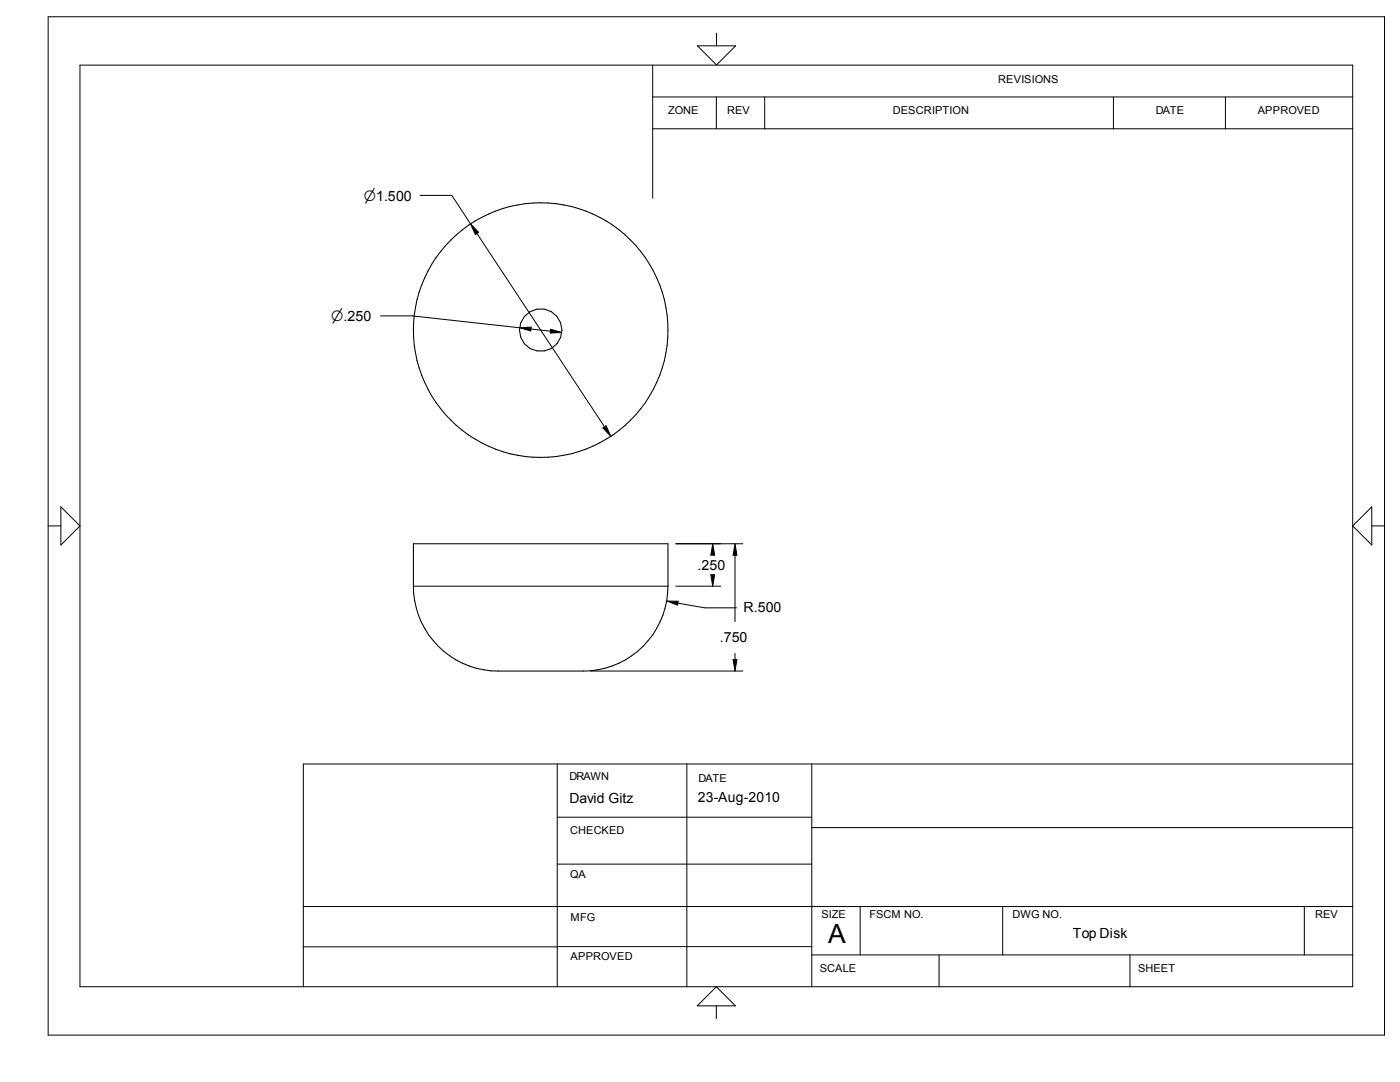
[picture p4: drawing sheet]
<svg xmlns="http://www.w3.org/2000/svg" width="279mm" height="216mm" viewBox="0 0 279 216" stroke-linecap="round" stroke-linejoin="round" font-family="sans-serif">
<g fill="none" stroke="#000" stroke-width=".21">
<path d="M82.5 108.5h50.8v8.5a16.9 16.9 0 0 1-16.9 16.9h-17a16.9 16.9 0 0 1-16.9-16.9z"/>
<circle cx="107.9" cy="65.9" r="4.2"/>
<circle cx="107.9" cy="65.9" r="25.4"/>
</g>
<g fill="none" stroke="#000" stroke-width=".2">
<path d="M9.6 3.3h266.7v203.2h-266.7zM16 13h254v183.9h-254zM130.3 19.3h139.7M130.3 13v26.6M139.2 9.1h7.6l-3.8 3.9zM143 19.3v6.4M143 6.6v2.5M152.6 19.3v6.4M222.2 19.3v6.4M244.6 19.3v6.4M83.8 39h6.4l3.7 5.7M130.3 25.7h139.7"/>
<path d="M93.9 44.7l1.6 1.7-.6 .4zM95.2 46.6l25.4 38.6M75.9 63h6.4l21.4 2.4M103.7 65.4l2.3-.1-.1 .7zM106 65.7l3.9 .4M109.9 65.7l2.2 .6-2.3 .2zM120.3 85.4l.6-.4 1 2.1zM9.6 104.9h2.5M12.1 101.1l3.9 3.8-3.9 3.9zM82.5 117h50.8M133.1 119.9l2.2 .1-.1 .7zM134.9 117h8.9"/>
<path d="M134.9 108.5h13.4M141.9 114.7h.7l-.4 2.3zM142.2 108.5l.4 2.3h-.7zM146.7 108.5l.4 2.3h-.8zM146.7 110.8v13.2M273.8 101.1v7.7l-3.8-3.9zM273.8 104.9h2.5M117.9 133.9h30.4M135.3 120.4l5.3 .9h6.4M146.3 131.6h.8l-.4 2.3zM146.7 130.4v1.2M111.2 152.4v44.5"/>
<path d="M137.1 152.4v44.5M162 152.4v44.5M270 152.4h-209.5v44.5M111.2 172.4h50.8M111.2 163.1h50.8M162 165.1h108M60.5 188.9h50.7M60.5 180.9h209.5M111.2 188.9h50.8M143 196.9l3.8 3.8h-7.7zM162 190.5h108M171.7 180.9v9.6"/>
<path d="M187.4 190.5v6.4M200.1 180.9v9.6M225.5 190.5v6.4M260.3 180.9v9.6M143 200.7v2.5"/>
</g>
<path d="M93.9 44.7h1.6v2.1h-1.6zM103.7 65.3h2.3v.7h-2.3zM109.9 65.7h2.2v.8h-2.2zM120.3 85h1.6v2h-1.6zM133.2 120h2.1v.7h-2.1zM141.9 114.7h.7v2.3h-.7zM141.9 108.5h.7v2.3h-.7zM146.3 108.5h.8v2.3h-.8zM146.3 131.6h.8v2.3h-.8z" fill="#000"/>
<text font-size="5.3" x="165.3" y="188.3">A</text>
<g font-size="2.8">
<text x="72.6" y="40">n1.500</text>
<text x="66.1" y="64.1">n.250</text>
<text x="139.2" y="113.7">.250</text>
<text x="148.4" y="122.2">R.500</text>
<text x="143.7" y="128.1">.750</text>
<text x="113.7" y="160.2">David Gitz</text>
<text x="139.3" y="160.1">23-Aug-2010</text>
<text x="214.1" y="187.2">Top Disk</text>
</g>
<g font-size="2.2">
<text x="199.2" y="16.6">REVISIONS</text>
<text x="133.3" y="22.8">ZONE</text>
<text x="145.1" y="22.8">REV</text>
<text x="178.2" y="22.8">DESCRIPTION</text>
<text x="230.7" y="22.8">DATE</text>
<text x="251" y="22.8">APPROVED</text>
<text x="113.7" y="155.7">DRAWN</text>
<text x="139.4" y="156">DATE</text>
<text x="113.8" y="166.3">CHECKED</text>
<text x="113.8" y="175.2">QA</text>
<text x="113.9" y="183.7">MFG</text>
<text x="164" y="183.2">SIZE</text>
<text x="173.5" y="183.2">FSCM NO.</text>
<text x="202.1" y="183.2">DWG NO.</text>
<text x="262.5" y="183.2">REV</text>
<text x="113.9" y="191.6">APPROVED</text>
<text x="163.6" y="193.9">SCALE</text>
<text x="227.1" y="193.9">SHEET</text>
</g>
</svg>
